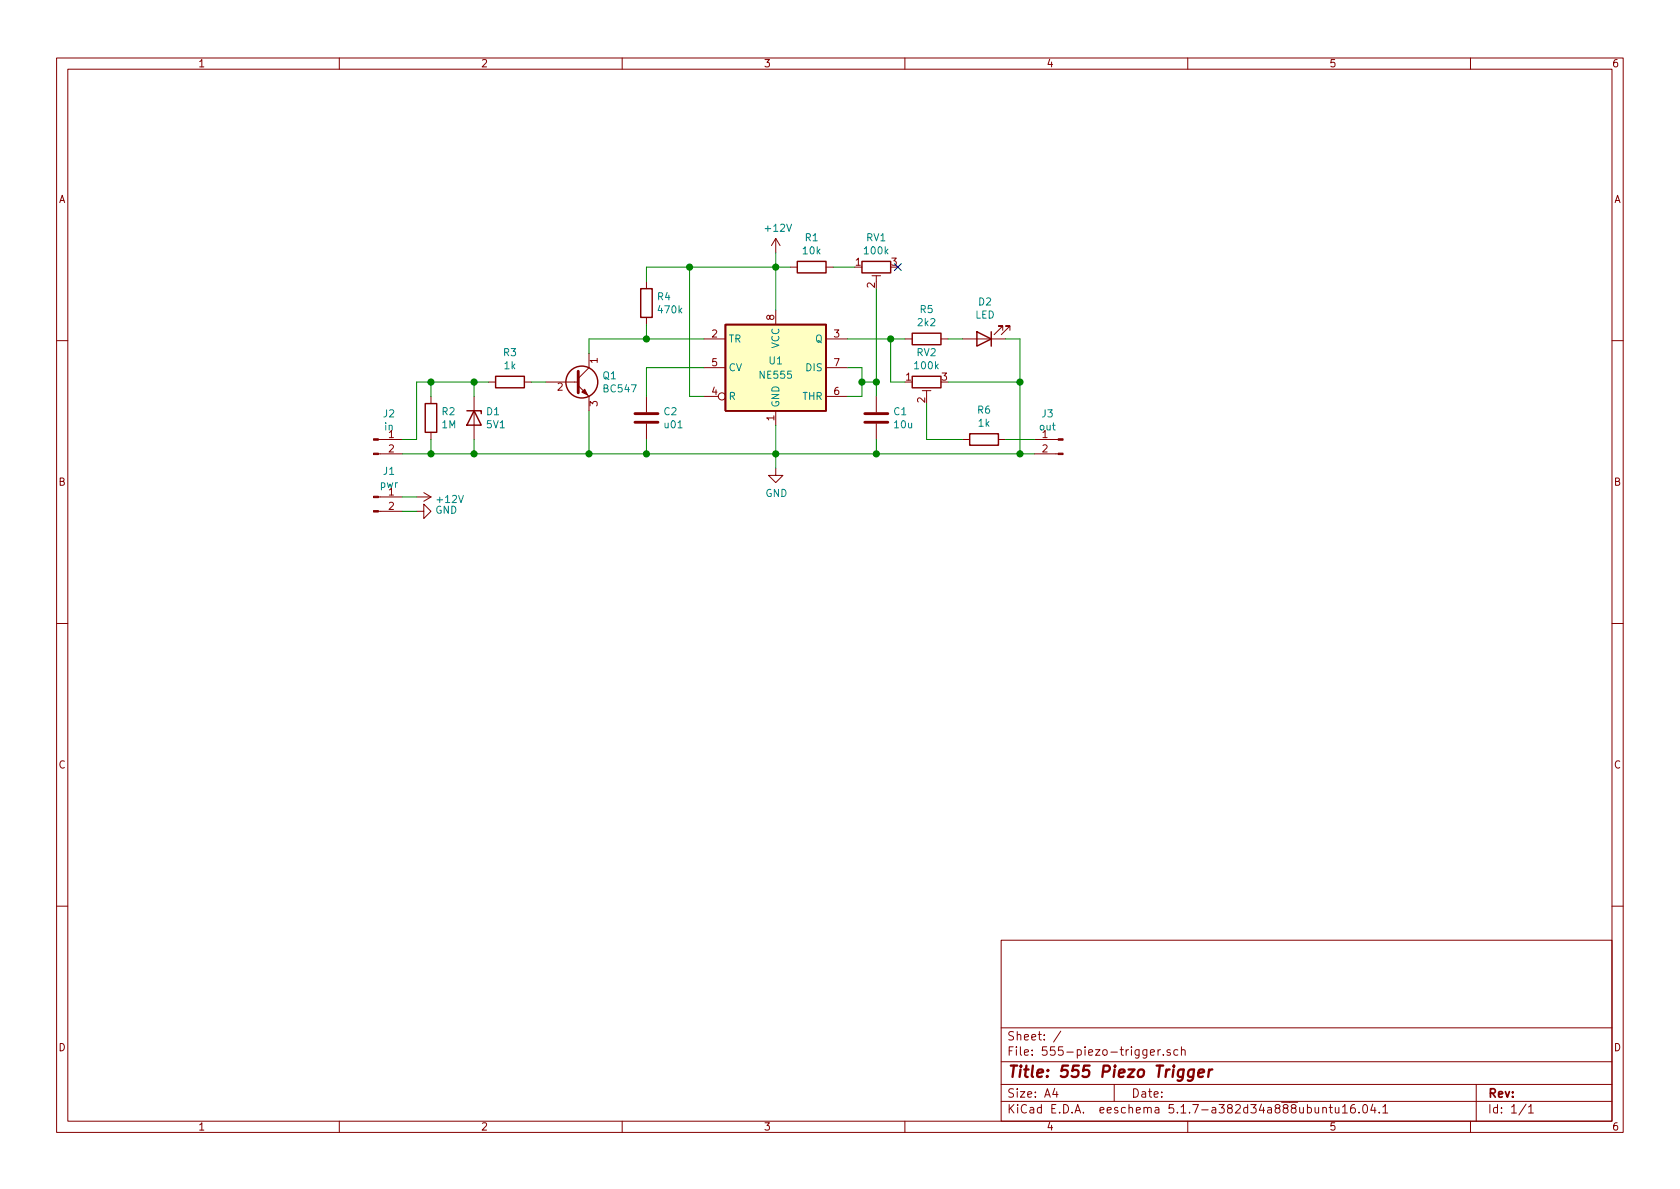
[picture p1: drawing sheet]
EESchema Schematic File Version 4
EELAYER 30 0
EELAYER END
$Descr A4 11693 8268
encoding utf-8
Sheet 1 1
Title "555 Piezo Trigger"
Date ""
Rev ""
Comp ""
Comment1 ""
Comment2 ""
Comment3 ""
Comment4 ""
$EndDescr
$Comp
L Device:C C2
U 1 1
P 4500 2900
F 0 "C2" H 4615 2946 50  0000 L CNN
F 1 "u01" H 4615 2855 50  0000 L CNN
F 2 "Capacitor_THT:C_Disc_D5.0mm_W2.5mm_P5.00mm" H 4538 2750 50  0001 C CNN
F 3 "~" H 4500 2900 50  0001 C CNN
	1    4500 2900
	1    0    0    -1  
$EndComp
$Comp
L Device:LED D2
U 1 1
P 6850 2350
F 0 "D2" H 6843 2095 50  0000 C CNN
F 1 "LED" H 6843 2186 50  0000 C CNN
F 2 "LED_THT:LED_D5.0mm" H 6850 2350 50  0001 C CNN
F 3 "~" H 6850 2350 50  0001 C CNN
	1    6850 2350
	-1   0    0    1   
$EndComp
$Comp
L Device:R_POT_TRIM RV1
U 1 1
P 6100 1850
F 0 "RV1" V 5893 1850 50  0000 C CNN
F 1 "100k" V 5984 1850 50  0000 C CNN
F 2 "Potentiometer_THT:Potentiometer_Bourns_3296W_Vertical" H 6100 1850 50  0001 C CNN
F 3 "~" H 6100 1850 50  0001 C CNN
	1    6100 1850
	0    -1   1    0   
$EndComp
$Comp
L Device:C C1
U 1 1
P 6100 2900
F 0 "C1" H 6215 2946 50  0000 L CNN
F 1 "10u" H 6215 2855 50  0000 L CNN
F 2 "Capacitor_THT:C_Disc_D5.0mm_W2.5mm_P5.00mm" H 6138 2750 50  0001 C CNN
F 3 "~" H 6100 2900 50  0001 C CNN
	1    6100 2900
	1    0    0    -1  
$EndComp
$Comp
L Device:R R5
U 1 1
P 6450 2350
F 0 "R5" V 6243 2350 50  0000 C CNN
F 1 "2k2" V 6334 2350 50  0000 C CNN
F 2 "Resistor_THT:R_Axial_DIN0207_L6.3mm_D2.5mm_P7.62mm_Horizontal" V 6380 2350 50  0001 C CNN
F 3 "~" H 6450 2350 50  0001 C CNN
	1    6450 2350
	0    1    1    0   
$EndComp
$Comp
L power:+12V #PWR01
U 1 1
P 5400 1750
F 0 "#PWR01" H 5400 1600 50  0001 C CNN
F 1 "+12V" H 5415 1923 50  0000 C CNN
F 2 "" H 5400 1750 50  0001 C CNN
F 3 "" H 5400 1750 50  0001 C CNN
	1    5400 1750
	1    0    0    -1  
$EndComp
$Comp
L power:GND #PWR02
U 1 1
P 5400 3250
F 0 "#PWR02" H 5400 3000 50  0001 C CNN
F 1 "GND" H 5405 3077 50  0000 C CNN
F 2 "" H 5400 3250 50  0001 C CNN
F 3 "" H 5400 3250 50  0001 C CNN
	1    5400 3250
	1    0    0    -1  
$EndComp
Wire Wire Line
	5900 2750 6000 2750
Wire Wire Line
	6000 2750 6000 2650
Wire Wire Line
	6000 2550 5900 2550
Connection ~ 6000 2650
Wire Wire Line
	6000 2650 6000 2550
Connection ~ 6100 2650
Wire Wire Line
	6600 2350 6700 2350
$Comp
L Device:R R4
U 1 1
P 4500 2100
F 0 "R4" H 4570 2146 50  0000 L CNN
F 1 "470k" H 4570 2055 50  0000 L CNN
F 2 "Resistor_THT:R_Axial_DIN0207_L6.3mm_D2.5mm_P7.62mm_Horizontal" V 4430 2100 50  0001 C CNN
F 3 "~" H 4500 2100 50  0001 C CNN
	1    4500 2100
	1    0    0    -1  
$EndComp
Wire Wire Line
	4900 2750 4800 2750
NoConn ~ 6250 1850
$Comp
L Connector:Conn_01x02_Male J1
U 1 1
P 2600 3450
F 0 "J1" H 2708 3631 50  0000 C CNN
F 1 "pwr" H 2708 3540 50  0000 C CNN
F 2 "Connector_PinHeader_2.54mm:PinHeader_1x02_P2.54mm_Vertical" H 2600 3450 50  0001 C CNN
F 3 "~" H 2600 3450 50  0001 C CNN
	1    2600 3450
	1    0    0    -1  
$EndComp
Wire Wire Line
	2800 3450 2900 3450
Wire Wire Line
	2900 3550 2800 3550
$Comp
L Device:D_Zener D1
U 1 1
P 3300 2900
F 0 "D1" V 3254 2980 50  0000 L CNN
F 1 "5V1" V 3345 2980 50  0000 L CNN
F 2 "Diode_THT:D_DO-35_SOD27_P7.62mm_Horizontal" H 3300 2900 50  0001 C CNN
F 3 "~" H 3300 2900 50  0001 C CNN
	1    3300 2900
	0    1    1    0   
$EndComp
$Comp
L Device:R R2
U 1 1
P 3000 2900
F 0 "R2" H 3070 2946 50  0000 L CNN
F 1 "1M" H 3070 2855 50  0000 L CNN
F 2 "Resistor_THT:R_Axial_DIN0207_L6.3mm_D2.5mm_P7.62mm_Horizontal" V 2930 2900 50  0001 C CNN
F 3 "~" H 3000 2900 50  0001 C CNN
	1    3000 2900
	1    0    0    -1  
$EndComp
$Comp
L Device:R R3
U 1 1
P 3550 2650
F 0 "R3" V 3343 2650 50  0000 C CNN
F 1 "1k" V 3434 2650 50  0000 C CNN
F 2 "Resistor_THT:R_Axial_DIN0207_L6.3mm_D2.5mm_P7.62mm_Horizontal" V 3480 2650 50  0001 C CNN
F 3 "~" H 3550 2650 50  0001 C CNN
	1    3550 2650
	0    1    1    0   
$EndComp
Connection ~ 5400 3150
Wire Wire Line
	6100 3050 6100 3150
Connection ~ 6100 3150
Wire Wire Line
	5400 3150 5400 3250
Wire Wire Line
	7000 2350 7100 2350
Wire Wire Line
	6000 2650 6100 2650
Wire Wire Line
	5400 3150 6100 3150
$Comp
L Timer:NE555P U1
U 1 1
P 5400 2550
F 0 "U1" H 5400 2600 50  0000 C CNN
F 1 "NE555" H 5400 2500 50  0000 C CNN
F 2 "Package_DIP:DIP-8_W7.62mm" H 5400 2550 50  0001 C CNN
F 3 "http://www.ti.com/lit/ds/symlink/ne555.pdf" H 5400 2550 50  0001 C CNN
	1    5400 2550
	1    0    0    -1  
$EndComp
Wire Wire Line
	5400 1750 5400 1850
Connection ~ 5400 1850
Wire Wire Line
	4500 1850 4500 1950
Wire Wire Line
	4500 1850 4800 1850
$Comp
L Transistor_BJT:BC547 Q1
U 1 1
P 4000 2650
F 0 "Q1" H 4191 2696 50  0000 L CNN
F 1 "BC547" H 4191 2605 50  0000 L CNN
F 2 "Package_TO_SOT_THT:TO-92_Inline" H 4200 2575 50  0001 L CIN
F 3 "https://www.onsemi.com/pub/Collateral/BC550-D.pdf" H 4000 2650 50  0001 L CNN
	1    4000 2650
	1    0    0    -1  
$EndComp
Wire Wire Line
	4100 2350 4100 2450
Wire Wire Line
	3000 3050 3000 3150
Wire Wire Line
	3300 3050 3300 3150
Connection ~ 4100 3150
Wire Wire Line
	3400 2650 3300 2650
Connection ~ 3300 3150
Wire Wire Line
	3300 3150 4100 3150
Wire Wire Line
	3000 3150 3300 3150
Wire Wire Line
	3300 2750 3300 2650
Connection ~ 3300 2650
Wire Wire Line
	3000 2750 3000 2650
Wire Wire Line
	3000 2650 3300 2650
Wire Wire Line
	3000 2650 2900 2650
Connection ~ 3000 2650
Wire Wire Line
	2800 3150 3000 3150
Connection ~ 3000 3150
Connection ~ 4500 3150
Wire Wire Line
	4500 2550 4900 2550
Connection ~ 4800 1850
Wire Wire Line
	6100 2750 6100 2650
Wire Wire Line
	5400 2950 5400 3150
Wire Wire Line
	4500 3050 4500 3150
Wire Wire Line
	4500 2550 4500 2750
Wire Wire Line
	2900 2650 2900 3050
Wire Wire Line
	2900 3050 2800 3050
Wire Wire Line
	7100 2350 7100 2650
Wire Wire Line
	5900 2350 6200 2350
Wire Wire Line
	6300 2650 6200 2650
Wire Wire Line
	6200 2650 6200 2350
Connection ~ 6200 2350
Wire Wire Line
	6200 2350 6300 2350
Wire Wire Line
	7200 3150 7100 3150
Connection ~ 7100 3150
Wire Wire Line
	6600 2650 7100 2650
Connection ~ 7100 2650
Wire Wire Line
	7100 2650 7100 3150
Wire Wire Line
	6100 3150 7100 3150
Wire Wire Line
	6700 3050 6450 3050
Wire Wire Line
	6450 3050 6450 2800
Wire Wire Line
	7000 3050 7200 3050
$Comp
L Device:R_POT_TRIM RV2
U 1 1
P 6450 2650
F 0 "RV2" V 6243 2650 50  0000 C CNN
F 1 "100k" V 6334 2650 50  0000 C CNN
F 2 "Potentiometer_THT:Potentiometer_Bourns_3296W_Vertical" H 6450 2650 50  0001 C CNN
F 3 "~" H 6450 2650 50  0001 C CNN
	1    6450 2650
	0    -1   1    0   
$EndComp
$Comp
L Device:R R6
U 1 1
P 6850 3050
F 0 "R6" V 6643 3050 50  0000 C CNN
F 1 "1k" V 6734 3050 50  0000 C CNN
F 2 "Resistor_THT:R_Axial_DIN0207_L6.3mm_D2.5mm_P7.62mm_Horizontal" V 6780 3050 50  0001 C CNN
F 3 "~" H 6850 3050 50  0001 C CNN
	1    6850 3050
	0    1    1    0   
$EndComp
$Comp
L Connector:Conn_01x02_Male J2
U 1 1
P 2600 3050
F 0 "J2" H 2708 3231 50  0000 C CNN
F 1 "in" H 2708 3140 50  0000 C CNN
F 2 "Connector_PinHeader_2.54mm:PinHeader_1x02_P2.54mm_Vertical" H 2600 3050 50  0001 C CNN
F 3 "~" H 2600 3050 50  0001 C CNN
	1    2600 3050
	1    0    0    -1  
$EndComp
$Comp
L Connector:Conn_01x02_Male J3
U 1 1
P 7400 3050
F 0 "J3" H 7508 3231 50  0000 C CNN
F 1 "out" H 7508 3140 50  0000 C CNN
F 2 "Connector_PinHeader_2.54mm:PinHeader_1x02_P2.54mm_Vertical" H 7400 3050 50  0001 C CNN
F 3 "~" H 7400 3050 50  0001 C CNN
	1    7400 3050
	-1   0    0    -1  
$EndComp
$Comp
L Device:R R1
U 1 1
P 5650 1850
F 0 "R1" V 5443 1850 50  0000 C CNN
F 1 "10k" V 5534 1850 50  0000 C CNN
F 2 "Resistor_THT:R_Axial_DIN0207_L6.3mm_D2.5mm_P7.62mm_Horizontal" V 5580 1850 50  0001 C CNN
F 3 "~" H 5650 1850 50  0001 C CNN
	1    5650 1850
	0    1    1    0   
$EndComp
Wire Wire Line
	5500 1850 5400 1850
Wire Wire Line
	5800 1850 5950 1850
Wire Wire Line
	6100 2000 6100 2650
Wire Wire Line
	5400 1850 5400 2150
Wire Wire Line
	4800 1850 4800 2750
Wire Wire Line
	4500 2250 4500 2350
Wire Wire Line
	4100 2850 4100 3150
Wire Wire Line
	4100 3150 4500 3150
Wire Wire Line
	3800 2650 3700 2650
Connection ~ 4500 2350
Wire Wire Line
	4100 2350 4500 2350
Wire Wire Line
	4800 1850 5400 1850
Wire Wire Line
	4500 3150 5400 3150
Wire Wire Line
	4500 2350 4900 2350
$Comp
L power:+12V #PWR0101
U 1 1
P 2900 3450
F 0 "#PWR0101" H 2900 3300 50  0001 C CNN
F 1 "+12V" V 2915 3578 50  0000 L CNN
F 2 "" H 2900 3450 50  0001 C CNN
F 3 "" H 2900 3450 50  0001 C CNN
	1    2900 3450
	0    1    1    0   
$EndComp
$Comp
L power:GND #PWR0102
U 1 1
P 2900 3550
F 0 "#PWR0102" H 2900 3300 50  0001 C CNN
F 1 "GND" V 2905 3422 50  0000 R CNN
F 2 "" H 2900 3550 50  0001 C CNN
F 3 "" H 2900 3550 50  0001 C CNN
	1    2900 3550
	0    -1   -1   0   
$EndComp
$EndSCHEMATC
